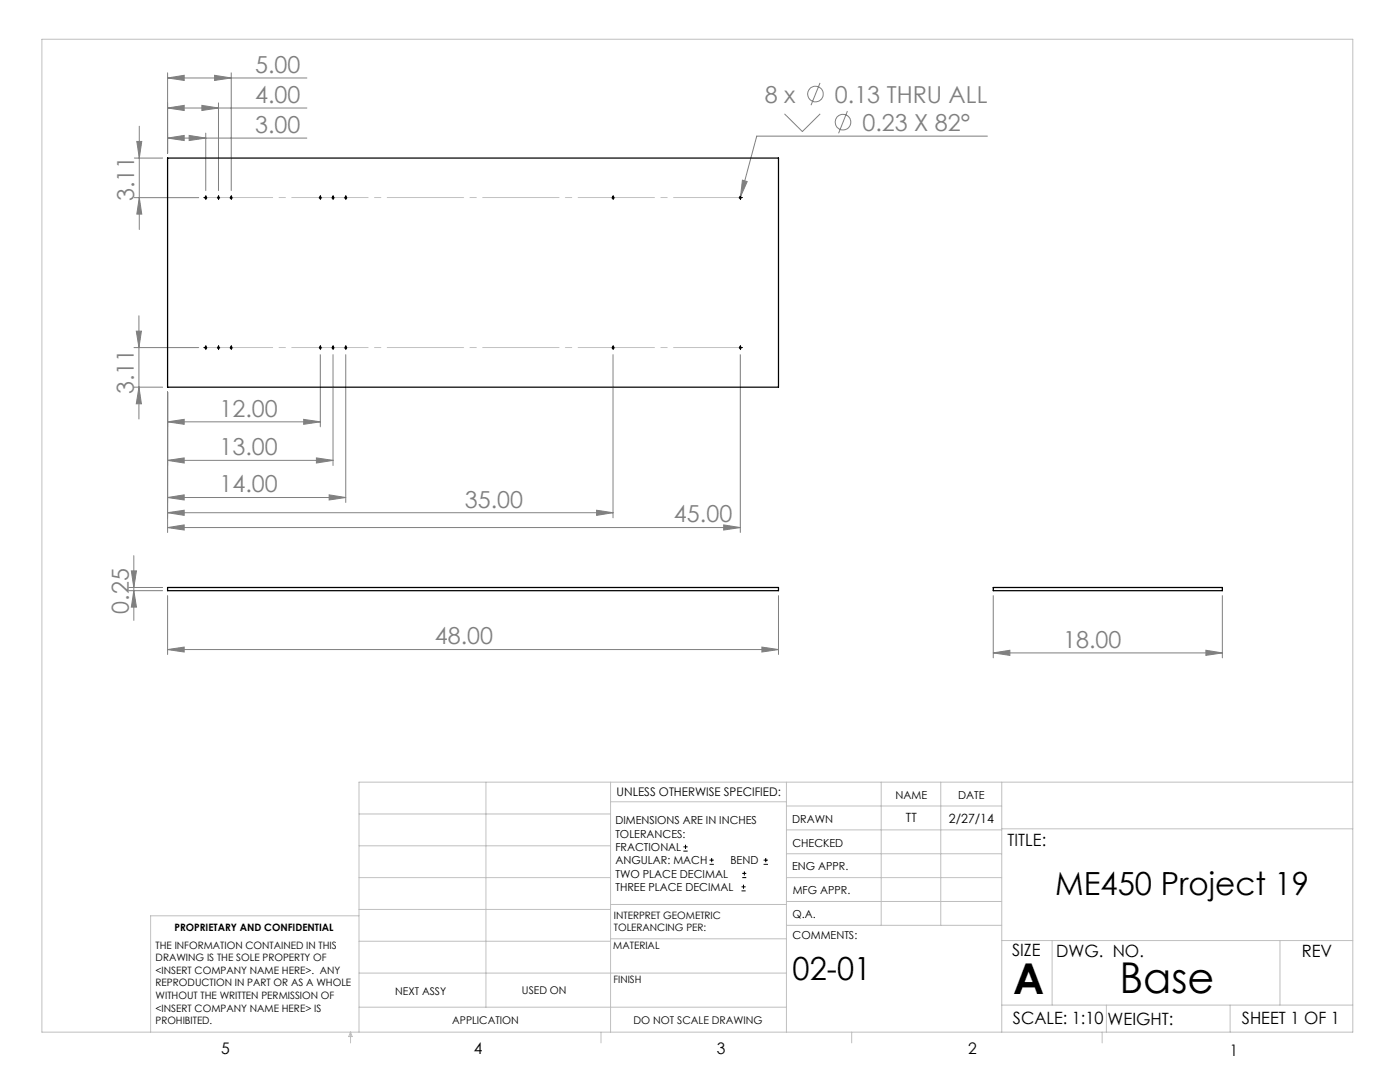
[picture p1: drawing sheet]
<svg xmlns="http://www.w3.org/2000/svg" width="279mm" height="216mm" viewBox="0 0 279 216" stroke-linecap="round" stroke-linejoin="round" font-family="sans-serif">
<g fill="none" stroke="#808080" stroke-width=".2">
<path d="M33.4 15.6l3.4-.6v1.1zM33.4 14.5v16.1M33.4 15.6h27.8M42.8 15l3.3 .6-3.3 .5zM46.1 14.5v23.5M163.7 16.5l-1.8 4.5M26.8 39.4h12.9M26.8 31.5h5.7M27.3 28.2h1l-.5 3.3zM27.8 39.4l.5 3.3h-1zM27.8 25.2v20.6M33.4 27.6l3.4-.6v1z"/>
<path d="M33.4 21.6l3.4-.6v1zM33.4 27.6h27.8M33.4 21.6h27.8M37.7 27l3.4 .6-3.4 .4zM40.3 21l3.3 .6-3.3 .4zM41.1 26.6v11.4M43.6 20.5v17.5M147.8 39.3l-.1 .3M148.2 35.9l.9 .3-1.3 3.1zM156.6 22.7l3.5 3.5 3.6-3.5M169.1 22.2l-1.7 4.4M197.1 27.2h-46.1l-3.2 12.1"/>
<path d="M26.7 69.4h13M26.7 77.3h5.8M27.2 66.1h1l-.5 3.3zM27.7 77.3l.5 3.3h-1zM27.7 63v20.6M33.4 78.2v28.1M63.9 70.8v14.4M66.5 70.8v22.1M69 70.8v29.5M122.3 70.8v32.5M147.7 70.8v35.5M33.4 84.2l3.4-.5v1z"/>
<path d="M33.4 91.9l3.4-.5v1zM33.4 99.3l3.4-.6v1.1zM33.4 84.2h30.5M33.4 91.9h33.1M33.4 99.3h35.6M60.6 83.7l3.3 .5-3.3 .5zM63.1 91.4l3.4 .5-3.4 .5zM65.7 98.7l3.3 .6-3.3 .5zM25.7 117.2h6.8M25.7 117.9h6.8M26.2 113.9h1l-.5 3.3zM26.7 117.9l.5 3.2h-1z"/>
<path d="M26.7 110.9v12.9M33.4 102.3l3.4-.5v1zM33.4 105.3l3.4-.6v1.1zM33.4 118.9v11.7M33.4 102.3h88.9M33.4 105.3h114.3M119.1 101.8l3.2 .5-3.2 .5zM144.4 104.7l3.3 .6-3.3 .5zM155.4 118.9v11.7M198.2 118.9v12.4M243.9 118.9v12.4M33.4 129.6l3.4-.5v1z"/>
<path d="M33.4 129.6h122M152 129.1l3.4 .5-3.4 .5zM198.2 130.3l3.3-.5v1zM198.2 130.3h45.7M240.7 129.8l3.2 .5-3.2 .5z"/>
<circle cx="162.7" cy="18.8" r="1.55"/>
<circle cx="168.2" cy="24.4" r="1.55"/>
</g>
<g fill="none" stroke="#000" stroke-width=".2">
<path d="M40.8 39.4h.5M41.1 39.2v.5M43.4 39.4h.5M43.6 39.2v.5M45.9 39.4h.5M46.1 39.2v.5M63.7 39.4h.5M63.9 39.2v.5M66.2 39.4h.5M66.5 39.2v.5M68.8 39.4h.5M69 39.2v.5"/>
<path d="M122.1 39.4h.5M122.3 39.2v.5M147.5 39.4h.5M147.7 39.2v.5M40.8 69.4h.5M41.1 69.1v.5M43.4 69.4h.5M43.6 69.1v.5M45.9 69.4h.5M46.1 69.1v.5M63.7 69.4h.5M63.9 69.1v.5"/>
<path d="M66.2 69.4h.5M66.5 69.1v.5M68.8 69.4h.5M69 69.1v.5M122.1 69.4h.5M122.3 69.1v.5M147.5 69.4h.5M147.7 69.1v.5M136.4 169.8h.8M136.4 169h.8M136.8 168.6v.8M141.6 172.5h.9"/>
<path d="M141.6 171.6h.9M142 171.2v.8M148 177.8h.8M148 177h.8M148.1 175.1h.8M148.1 174.3h.8M148.4 176.5v.8M148.6 173.9v.8M152.4 172.5h.8M152.4 171.6h.8M152.8 171.2v.8"/>
</g>
<g fill="none" stroke="#000" stroke-width=".2" stroke-dasharray="15.2 1.3 1.3 1.3">
<path d="M40.8 39.4h-.1M41.1 39.2v-.2M41.1 39.7v.1M41.3 39.4h.2M43.4 39.4h-.2M43.6 39.2v-.2M43.6 39.7v.1M43.9 39.4h.1M45.9 39.4h-.1M46.2 39.2v-.2M46.2 39.7v.1M46.4 39.4h.2"/>
<path d="M63.7 39.4h-.2M63.9 39.2v-.2M63.9 39.7v.1M64.2 39.4h.2M66.2 39.4h-.1M66.5 39.2v-.2M66.5 39.7v.1M66.7 39.4h.2M68.8 39.4h-.2M69 39.2v-.2M69 39.7v.1M69.3 39.4h.1"/>
<path d="M122.1 39.4h-.1M122.4 39.2v-.2M122.4 39.7v.1M122.6 39.4h.2M147.5 39.4h-.1M147.8 39.2v-.2M147.8 39.7v.1M148 39.4h.2M40.8 69.3h-.1M41.1 69.1v-.2M41.1 69.6v.2M41.3 69.3h.2"/>
<path d="M43.4 69.3h-.2M43.6 69.1v-.2M43.6 69.6v.2M43.9 69.3h.1M45.9 69.3h-.1M46.2 69.1v-.2M46.2 69.6v.2M46.4 69.3h.2M63.7 69.3h-.2M63.9 69.1v-.2M63.9 69.6v.2M64.2 69.3h.2"/>
<path d="M66.2 69.3h-.1M66.5 69.1v-.2M66.5 69.6v.2M66.7 69.3h.2M68.8 69.3h-.2M69 69.1v-.2M69 69.6v.2M69.3 69.3h.1M122.1 69.3h-.1M122.4 69.1v-.2M122.4 69.6v.2M122.6 69.3h.2"/>
<path d="M147.5 69.3h-.1M147.8 69.1v-.2M147.8 69.6v.2M148 69.3h.2"/>
</g>
<path d="M41.1 39.4h106.7M41.1 69.3h106.7" fill="none" stroke="#c0c0c0" stroke-width=".2" stroke-dasharray="15.2 1.3 1.3 1.3" stroke-dashoffset="1.9"/>
<g fill="none" stroke="#c0c0c0" stroke-width=".2">
<path d="M8.4 7.8h261.6v198.2h-261.6zM97 156.1v44.9M121.8 156.1v49.9M121.8 160h35.2M157 156.1v49.9M175.9 156.1v28.5M187.7 156.1v28.5M199.9 156.1v49.9M270 156.1h-198.4v49.9M71.6 175.1h50.2M71.6 168.8h50.2M71.6 162.4h50.2"/>
<path d="M157 170.4h42.9M157 165.6h42.9M157 160.8h42.9M157 175.1h42.9M157 179.9h42.9M199.9 165.4h70.1M71.6 194.2h85.4M71.6 187.8h50.2M71.6 181.5h50.2M71.6 182.7h-41.5v23.3M121.8 187.3h35.2M121.8 180.5h35.2"/>
<path d="M157 184.6h42.9M199.9 187.7h70.1M210 187.7v12.9M255.4 187.7v12.9M70 206v2.1M70 206l.3 .8h-.7zM71.6 201h85.4M119.9 206v2.1M170 206v2.1M199.9 200.6h70.1M220 206v2.1M220.8 200.6v5.4"/>
<path d="M245.5 200.6v5.4"/>
</g>
<g fill="#808080">
<path d="M33.4 129.6l3.4-.5v1zM152 129.1l3.4 .5-3.4 .5zM198.2 130.3l3.3-.5v1zM240.7 129.8l3.2 .5-3.2 .5zM148.2 35.9l-.4 3.4 1.3-3.1z"/>
<path d="M33.4 27.6l3.4-.6v1zM37.7 27l3.4 .6-3.4 .4zM33.4 21.6l3.4-.6v1zM40.3 21l3.3 .6-3.3 .4zM33.4 15.6l3.4-.6v1.1zM42.8 15l3.3 .6-3.3 .5zM33.4 84.2l3.4-.5v1zM60.6 83.7l3.3 .5-3.3 .5zM33.4 91.9l3.4-.5v1zM63.1 91.4l3.4 .5-3.4 .5zM33.4 99.3l3.4-.6v1.1zM65.7 98.7l3.3 .6-3.3 .5zM33.4 102.3l3.4-.5v1zM119.1 101.8l3.2 .5-3.2 .5zM33.4 105.3l3.4-.6v1.1zM144.4 104.7l3.3 .6-3.3 .5z"/>
<path d="M27.8 39.4l.5 3.3h-1zM27.3 28.2h1l-.5 3.3z"/>
<path d="M26.2 113.9h1l-.5 3.3zM26.7 117.9l.5 3.2h-1zM27.2 66.1h1l-.5 3.3zM27.7 77.3l.5 3.3h-1z"/>
</g>
<g fill="none" stroke="#000" stroke-width=".25">
<path d="M33.4 31.5h122v45.8h-122zM33.4 117.2h122v.7h-122zM198.2 117.2h45.7v.7h-45.7z"/>
<circle cx="41.1" cy="39.4" r=".16"/>
<circle cx="43.6" cy="39.4" r=".16"/>
<circle cx="46.1" cy="39.4" r=".16"/>
<circle cx="63.9" cy="39.4" r=".16"/>
<circle cx="66.5" cy="39.4" r=".16"/>
<circle cx="69" cy="39.4" r=".16"/>
<circle cx="122.4" cy="39.4" r=".17"/>
<circle cx="147.7" cy="39.4" r=".16"/>
<circle cx="41.1" cy="69.4" r=".16"/>
<circle cx="43.6" cy="69.4" r=".16"/>
<circle cx="46.1" cy="69.4" r=".16"/>
<circle cx="63.9" cy="69.4" r=".16"/>
<circle cx="66.5" cy="69.4" r=".16"/>
<circle cx="69" cy="69.4" r=".16"/>
<circle cx="122.4" cy="69.4" r=".17"/>
<circle cx="147.7" cy="69.4" r=".16"/>
</g>
<g font-size="8.5">
<text x="202.2" y="198.3">A</text>
<text x="223.4" y="198.1">Base</text>
</g>
<g font-size="6.3">
<text x="210.6" y="178.6">ME450 Project 19</text>
<text x="158.2" y="195.5">02-01</text>
</g>
<g font-size="4.7" fill="#808080">
<text x="50.9" y="14.5">5.00</text>
<text x="50.9" y="20.5">4.00</text>
<text x="152.6" y="20.5">8 x</text>
<text x="166.6" y="20.5">0.13 THRU ALL</text>
<text x="50.9" y="26.5">3.00</text>
<text x="172.1" y="26.1">0.23 X 82°</text>
<text x="26.8" y="40.2" transform="rotate(-90 26.8 40.2)">3.11</text>
<text x="26.7" y="78.7" transform="rotate(-90 26.7 78.7)">3.11</text>
<text x="43.8" y="83.1">12.00</text>
<text x="43.8" y="90.8">13.00</text>
<text x="43.8" y="98.2">14.00</text>
<text x="92.8" y="101.3">35.00</text>
<text x="134.5" y="104.2">45.00</text>
<text x="25.7" y="122.5" transform="rotate(-90 25.7 122.5)">0.25</text>
<text x="86.8" y="128.6">48.00</text>
<text x="212.2" y="129.2">18.00</text>
</g>
<g font-size="3.4">
<text x="201.1" y="168.8">TITLE:</text>
<text x="202" y="190.8">SIZE</text>
<text x="210.8" y="190.9">DWG. NO.</text>
<text x="259.8" y="191">REV</text>
<text x="202.1" y="204.4">SCALE: 1:10</text>
<text x="221" y="204.5">WEIGHT:</text>
<text x="247.8" y="204.4">SHEET 1 OF 1</text>
</g>
<g font-size="3.2">
<text x="44.2" y="210.4">5</text>
<text x="94.6" y="210.3">4</text>
<text x="143.1" y="210.4">3</text>
<text x="193.2" y="210.3">2</text>
<text x="245.4" y="210.6">1</text>
</g>
<g font-size="2.5">
<text x="180.8" y="164.1">TT</text>
<text x="189.4" y="164.2">2/27/14</text>
</g>
<text font-size="2.4" x="123.1" y="158.9">UNLESS OTHERWISE SPECIFIED:</text>
<g font-size="2.2">
<text x="178.7" y="159.4">NAME</text>
<text x="191.2" y="159.4">DATE</text>
<text x="122.8" y="164.5">DIMENSIONS ARE IN INCHES</text>
<text x="122.8" y="167.1">TOLERANCES:</text>
<text x="158.1" y="164.2">DRAWN</text>
<text x="122.8" y="169.8">FRACTIONAL</text>
<text x="122.8" y="172.5">ANGULAR: MACH</text>
<text x="145.8" y="172.5">BEND</text>
<text x="158.1" y="173.7">ENG APPR.</text>
<text x="158.2" y="169.1">CHECKED</text>
<text x="122.8" y="175.1">TWO PLACE DECIMAL</text>
<text x="122.8" y="177.8">THREE PLACE DECIMAL</text>
<text x="158.2" y="178.4">MFG APPR.</text>
<text x="158.2" y="183.2">Q.A.</text>
<text x="158.2" y="187.4">COMMENTS:</text>
</g>
<g font-size="2.1">
<text x="78.8" y="198.5">NEXT ASSY</text>
<text x="104.2" y="198.4">USED ON</text>
<text x="90.2" y="204.3">APPLICATION</text>
<text x="126.4" y="204.3">DO NOT SCALE DRAWING</text>
</g>
<g font-size="2">
<text x="34.8" y="185.7">PROPRIETARY AND CONFIDENTIAL</text>
<text x="122.5" y="183.3">INTERPRET GEOMETRIC</text>
<text x="122.5" y="185.9">TOLERANCING PER:</text>
<text x="31.1" y="189.3">THE INFORMATION CONTAINED IN THIS</text>
<text x="31.1" y="191.8">DRAWING IS THE SOLE PROPERTY OF</text>
<text x="122.4" y="189.4">MATERIAL</text>
<text x="31.1" y="194.3">&lt;INSERT COMPANY NAME HERE&gt;. ANY</text>
<text x="31.1" y="196.8">REPRODUCTION IN PART OR AS A WHOLE</text>
<text x="122.4" y="196.2">FINISH</text>
<text x="31.1" y="199.4">WITHOUT THE WRITTEN PERMISSION OF</text>
<text x="31.1" y="201.9">&lt;INSERT COMPANY NAME HERE&gt; IS</text>
<text x="31.1" y="204.4">PROHIBITED.</text>
</g>
</svg>
